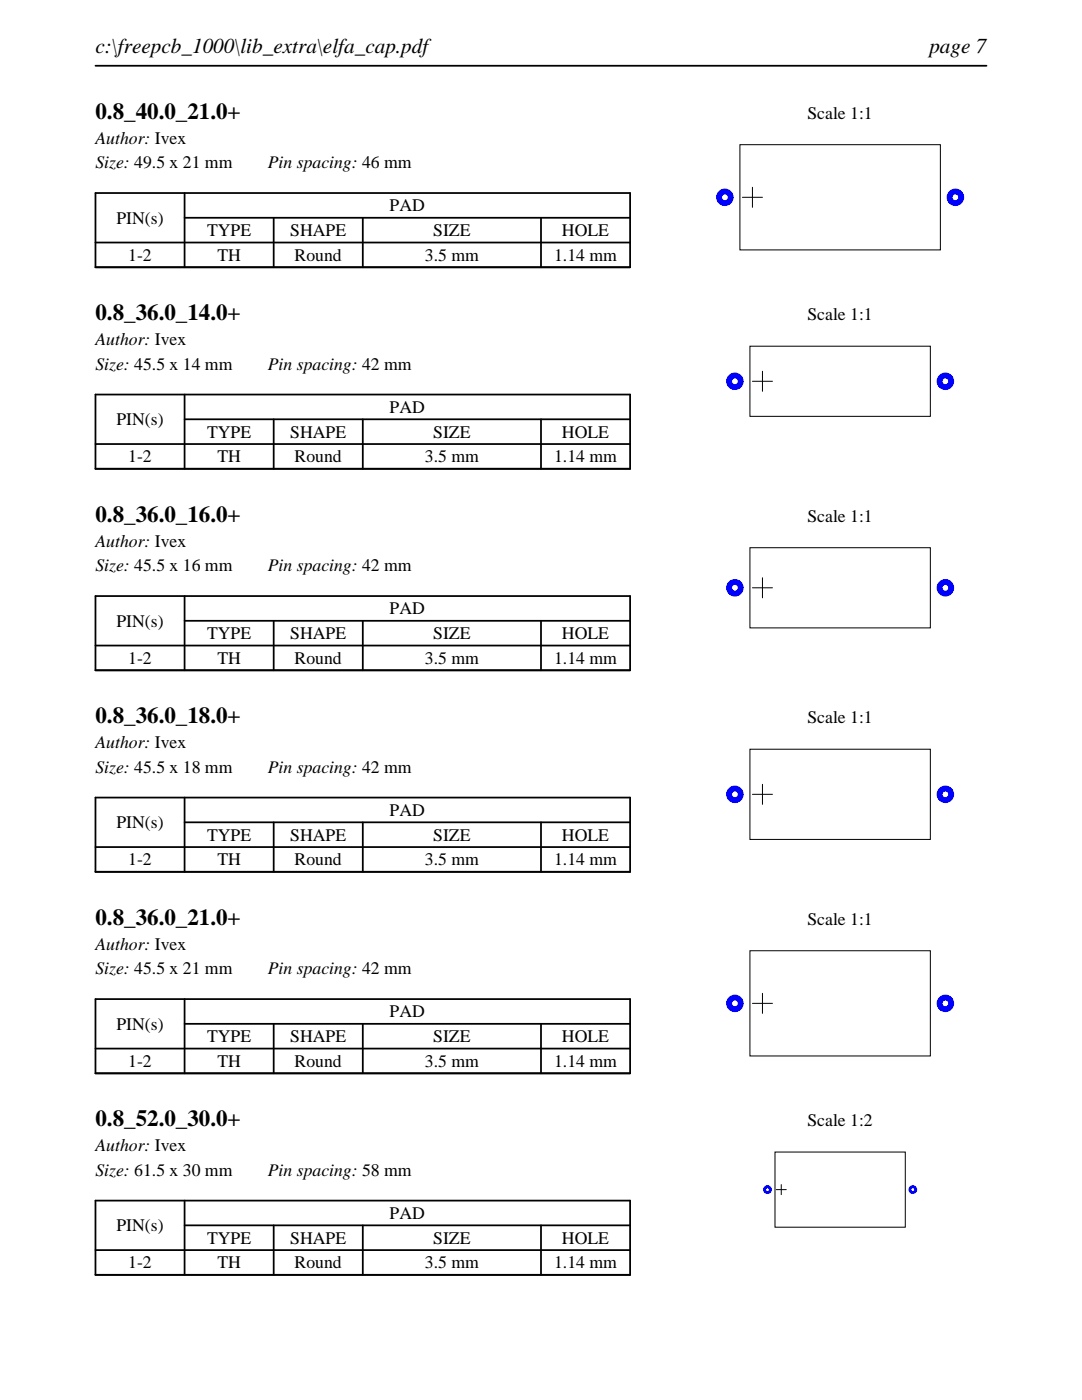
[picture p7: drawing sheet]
<svg xmlns="http://www.w3.org/2000/svg" width="216mm" height="279mm" viewBox="0 0 216 279" stroke-linecap="round" stroke-linejoin="round" font-family="sans-serif">
<path d="M19 13.1h177.8M19 38.5h106.7v14.8h-106.7zM36.8 38.5v14.8M19 48.4h106.7M36.8 43.5h88.9M54.6 43.5v9.8M72.4 43.5v9.8M107.9 43.5v9.8" fill="none" stroke="#000" stroke-width=".35"/>
<path d="M147.6 28.9h40v21h-40zM148.1 39.4h4zM150.1 37.4v4z" fill="none" stroke="#000" stroke-width=".2"/>
<g fill="#00f">
<path d="M142.9 39.4a1.75 1.75 0 0 0 3.5 0 1.75 1.75 0 0 0-3.5 0zM144.1 39.4a.57 .57 0 0 1 1.1 0 .57 .57 0 0 1-1.1 0z"/>
<path d="M188.9 39.4a1.75 1.75 0 0 0 3.5 0 1.75 1.75 0 0 0-3.5 0zM190.1 39.4a.57 .57 0 0 1 1.1 0 .57 .57 0 0 1-1.1 0z"/>
</g>
<path d="M19 78.7h106.7v14.9h-106.7zM36.8 78.7v14.9M19 88.6h106.7M36.8 83.7h88.9M54.6 83.7v9.9M72.4 83.7v9.9M107.9 83.7v9.9" fill="none" stroke="#000" stroke-width=".35"/>
<path d="M149.6 69.1h36v14h-36zM150.1 76.1h4zM152.1 74.1v4z" fill="none" stroke="#000" stroke-width=".2"/>
<g fill="#00f">
<path d="M144.9 76.1a1.75 1.75 0 0 0 3.5 0 1.75 1.75 0 0 0-3.5 0zM146.1 76.1a.57 .57 0 0 1 1.1 0 .57 .57 0 0 1-1.1 0z"/>
<path d="M186.9 76.1a1.75 1.75 0 0 0 3.5 0 1.75 1.75 0 0 0-3.5 0zM188.1 76.1a.57 .57 0 0 1 1.1 0 .57 .57 0 0 1-1.1 0z"/>
</g>
<path d="M19 119h106.7v14.8h-106.7zM36.8 119v14.8M19 128.8h106.7M36.8 123.9h88.9M54.6 123.9v9.9M72.4 123.9v9.9M107.9 123.9v9.9" fill="none" stroke="#000" stroke-width=".35"/>
<path d="M149.6 109.3h36v16h-36zM150.1 117.3h4zM152.1 115.3v4z" fill="none" stroke="#000" stroke-width=".2"/>
<g fill="#00f">
<path d="M144.9 117.3a1.75 1.75 0 0 0 3.5 0 1.75 1.75 0 0 0-3.5 0zM146.1 117.3a.57 .57 0 0 1 1.1 0 .57 .57 0 0 1-1.1 0z"/>
<path d="M186.9 117.3a1.75 1.75 0 0 0 3.5 0 1.75 1.75 0 0 0-3.5 0zM188.1 117.3a.57 .57 0 0 1 1.1 0 .57 .57 0 0 1-1.1 0z"/>
</g>
<path d="M19 159.2h106.7v14.8h-106.7zM36.8 159.2v14.8M19 169.1h106.7M36.8 164.1h88.9M54.6 164.1v9.9M72.4 164.1v9.9M107.9 164.1v9.9" fill="none" stroke="#000" stroke-width=".35"/>
<path d="M149.6 149.5h36v18h-36zM150.1 158.5h4zM152.1 156.5v4z" fill="none" stroke="#000" stroke-width=".2"/>
<g fill="#00f">
<path d="M144.9 158.5a1.75 1.75 0 0 0 3.5 0 1.75 1.75 0 0 0-3.5 0zM146.1 158.5a.57 .57 0 0 1 1.1 0 .57 .57 0 0 1-1.1 0z"/>
<path d="M186.9 158.5a1.75 1.75 0 0 0 3.5 0 1.75 1.75 0 0 0-3.5 0zM188.1 158.5a.57 .57 0 0 1 1.1 0 .57 .57 0 0 1-1.1 0z"/>
</g>
<path d="M19 199.4h106.7v14.8h-106.7zM36.8 199.4v14.8M19 209.3h106.7M36.8 204.3h88.9M54.6 204.3v9.9M72.4 204.3v9.9M107.9 204.3v9.9" fill="none" stroke="#000" stroke-width=".35"/>
<path d="M149.6 189.7h36v21h-36zM152.1 198.2v4zM150.1 200.2h4z" fill="none" stroke="#000" stroke-width=".2"/>
<g fill="#00f">
<path d="M144.9 200.2a1.75 1.75 0 0 0 3.5 0 1.75 1.75 0 0 0-3.5 0zM146.1 200.2a.57 .57 0 0 1 1.1 0 .57 .57 0 0 1-1.1 0z"/>
<path d="M186.9 200.2a1.75 1.75 0 0 0 3.5 0 1.75 1.75 0 0 0-3.5 0zM188.1 200.2a.57 .57 0 0 1 1.1 0 .57 .57 0 0 1-1.1 0z"/>
</g>
<path d="M19 239.6h106.7v14.8h-106.7zM36.8 239.6v14.8M19 249.5h106.7M36.8 244.5h88.9M54.6 244.5v9.9M72.4 244.5v9.9M107.9 244.5v9.9" fill="none" stroke="#000" stroke-width=".35"/>
<path d="M154.6 229.9h26v15h-26zM154.9 237.4h2zM155.9 236.4v2z" fill="none" stroke="#000" stroke-width=".2"/>
<g fill="#00f">
<path d="M152.3 237.4a.88 .88 0 0 0 1.7 0 .88 .88 0 0 0-1.7 0zM152.9 237.4a.29 .29 0 0 1 .5 0 .29 .29 0 0 1-.5 0z"/>
<path d="M181.3 237.4a.88 .88 0 0 0 1.7 0 .88 .88 0 0 0-1.7 0zM181.9 237.4a.29 .29 0 0 1 .5 0 .29 .29 0 0 1-.5 0z"/>
</g>
<g font-size="4.6">
<text x="19" y="23.7">0.8_40.0_21.0+</text>
<text x="19" y="63.9">0.8_36.0_14.0+</text>
<text x="19" y="104.1">0.8_36.0_16.0+</text>
<text x="19" y="144.4">0.8_36.0_18.0+</text>
<text x="19" y="184.6">0.8_36.0_21.0+</text>
<text x="19" y="224.8">0.8_52.0_30.0+</text>
</g>
<g font-size="4.2">
<text x="19" y="10.6">c:\freepcb_1000\lib_extra\elfa_cap.pdf</text>
<text x="185.4" y="10.6">page 7</text>
</g>
<g font-size="3.5">
<text x="161.1" y="23.7">Scale 1:1</text>
<text x="19" y="28.6">Author: Ivex</text>
<text x="19" y="33.6">Size: 49.5 x 21 mm</text>
<text x="53.4" y="33.6">Pin spacing: 46 mm</text>
<text x="23.2" y="44.6">PIN(s)</text>
<text x="41.3" y="47.1">TYPE</text>
<text x="57.9" y="47.1">SHAPE</text>
<text x="77.8" y="42.2">PAD</text>
<text x="86.4" y="47.1">SIZE</text>
<text x="112.1" y="47.1">HOLE</text>
<text x="25.6" y="52.1">1-2</text>
<text x="43.4" y="52.1">TH</text>
<text x="58.8" y="52.1">Round</text>
<text x="84.8" y="52.1">3.5 mm</text>
<text x="110.6" y="52.1">1.14 mm</text>
<text x="161.1" y="63.9">Scale 1:1</text>
<text x="19" y="68.9">Author: Ivex</text>
<text x="19" y="73.8">Size: 45.5 x 14 mm</text>
<text x="53.4" y="73.8">Pin spacing: 42 mm</text>
<text x="77.8" y="82.4">PAD</text>
<text x="23.2" y="84.8">PIN(s)</text>
<text x="41.3" y="87.3">TYPE</text>
<text x="57.9" y="87.3">SHAPE</text>
<text x="86.4" y="87.3">SIZE</text>
<text x="112.1" y="87.3">HOLE</text>
<text x="25.6" y="92.3">1-2</text>
<text x="43.4" y="92.3">TH</text>
<text x="58.8" y="92.3">Round</text>
<text x="84.8" y="92.3">3.5 mm</text>
<text x="110.6" y="92.3">1.14 mm</text>
<text x="161.1" y="104.1">Scale 1:1</text>
<text x="19" y="109.1">Author: Ivex</text>
<text x="19" y="114">Size: 45.5 x 16 mm</text>
<text x="53.4" y="114">Pin spacing: 42 mm</text>
<text x="23.2" y="125.1">PIN(s)</text>
<text x="77.8" y="122.6">PAD</text>
<text x="41.3" y="127.6">TYPE</text>
<text x="57.9" y="127.6">SHAPE</text>
<text x="86.4" y="127.6">SIZE</text>
<text x="112.1" y="127.6">HOLE</text>
<text x="25.6" y="132.5">1-2</text>
<text x="43.4" y="132.5">TH</text>
<text x="58.8" y="132.5">Round</text>
<text x="84.8" y="132.5">3.5 mm</text>
<text x="110.6" y="132.5">1.14 mm</text>
<text x="19" y="149.3">Author: Ivex</text>
<text x="161.1" y="144.4">Scale 1:1</text>
<text x="19" y="154.2">Size: 45.5 x 18 mm</text>
<text x="53.4" y="154.2">Pin spacing: 42 mm</text>
<text x="23.2" y="165.3">PIN(s)</text>
<text x="41.3" y="167.8">TYPE</text>
<text x="57.9" y="167.8">SHAPE</text>
<text x="77.8" y="162.8">PAD</text>
<text x="86.4" y="167.8">SIZE</text>
<text x="112.1" y="167.8">HOLE</text>
<text x="25.6" y="172.7">1-2</text>
<text x="43.4" y="172.7">TH</text>
<text x="58.8" y="172.7">Round</text>
<text x="84.8" y="172.7">3.5 mm</text>
<text x="110.6" y="172.7">1.14 mm</text>
<text x="161.1" y="184.6">Scale 1:1</text>
<text x="19" y="189.5">Author: Ivex</text>
<text x="19" y="194.5">Size: 45.5 x 21 mm</text>
<text x="53.4" y="194.5">Pin spacing: 42 mm</text>
<text x="77.8" y="203.1">PAD</text>
<text x="23.2" y="205.5">PIN(s)</text>
<text x="41.3" y="208">TYPE</text>
<text x="57.9" y="208">SHAPE</text>
<text x="86.4" y="208">SIZE</text>
<text x="112.1" y="208">HOLE</text>
<text x="25.6" y="212.9">1-2</text>
<text x="43.4" y="212.9">TH</text>
<text x="58.8" y="212.9">Round</text>
<text x="84.8" y="212.9">3.5 mm</text>
<text x="110.6" y="212.9">1.14 mm</text>
<text x="161.1" y="224.8">Scale 1:2</text>
<text x="19" y="229.7">Author: Ivex</text>
<text x="19" y="234.7">Size: 61.5 x 30 mm</text>
<text x="53.4" y="234.7">Pin spacing: 58 mm</text>
<text x="23.2" y="245.7">PIN(s)</text>
<text x="77.8" y="243.3">PAD</text>
<text x="41.3" y="248.2">TYPE</text>
<text x="57.9" y="248.2">SHAPE</text>
<text x="86.4" y="248.2">SIZE</text>
<text x="112.1" y="248.2">HOLE</text>
<text x="25.6" y="253.2">1-2</text>
<text x="43.4" y="253.2">TH</text>
<text x="58.8" y="253.2">Round</text>
<text x="84.8" y="253.2">3.5 mm</text>
<text x="110.6" y="253.2">1.14 mm</text>
</g>
</svg>
